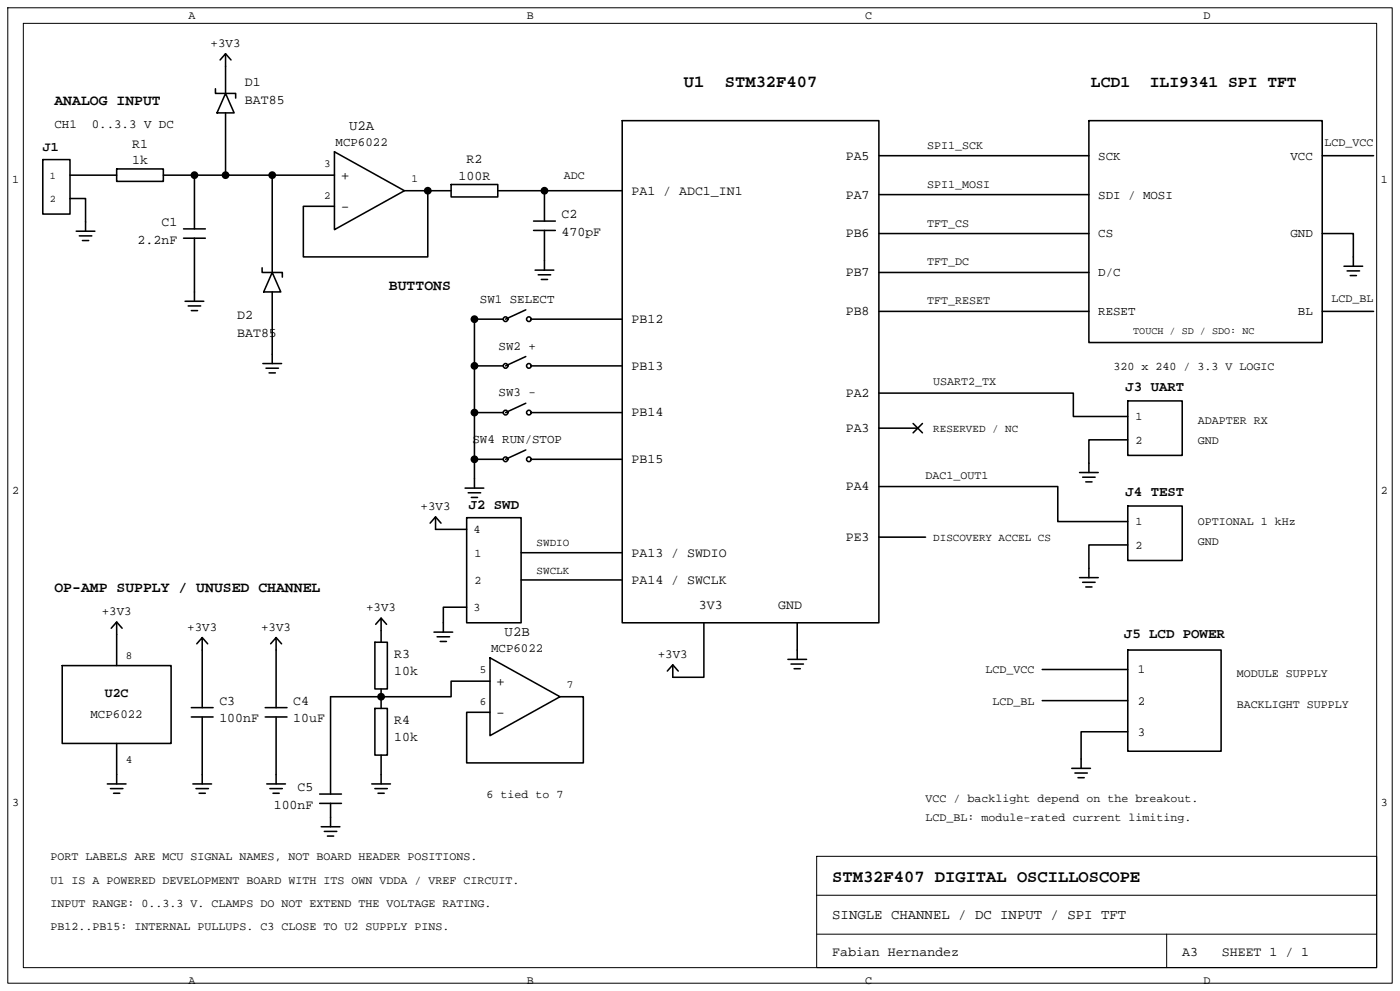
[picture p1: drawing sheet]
<svg xmlns="http://www.w3.org/2000/svg" width="420mm" height="297mm" viewBox="0 0 420 297" stroke-linecap="round" stroke-linejoin="round" font-family="sans-serif">
<path d="M2.3 2.3h415.4v292.4h-415.4zM7 7h406v283h-406z" fill="none" stroke="#000" stroke-width=".3"/>
<g fill="none" stroke="#000" stroke-width=".47">
<path d="M66 18l1.7-1.9v11.9M67.7 16.1l1.6 1.9M64.6 26.6v1.4h6.1v1.4M67.7 28l2.5 5.8h-5.1zM67.7 33.8v18.7M186.7 36.2h77v150.4h-77zM12.8 47.8h8.2v16.4h-8.2zM21 59.5h4.7v9.8M21 52.5h14M35 50.6h14v3.8h-14zM49 52.5h51.3M58.3 52.5v16.1"/>
<path d="M81.7 52.5v29.2M100.3 45.5l21 11.7-21 11.6zM121.3 57.2h14M128.3 57.2v19.8h-37.3v-15.2h9.3M135.3 55.3h14v3.7h-14zM149.3 57.2h37.4M163.3 57.2v9.1M22.9 69.3h5.6M23.8 70.7h3.7M24.7 72.1h1.9M55.1 68.6h6.5M55.1 71.4h6.5"/>
<path d="M58.3 71.4v18.9M160.1 66.3h6.5M160.1 69.1h6.5M163.3 69.1v11.9M55.5 90.3h5.6M56.5 91.7h3.7M57.4 93.1h1.9M78.6 80.3v1.4h6.1v1.4M81.7 81.7l2.5 5.8h-5.1zM81.7 87.5v21.5M142.3 95.7h8.7M160.5 81h5.6"/>
<path d="M161.5 82.4h3.7M162.4 83.8h1.9M78.9 109h5.6M79.8 110.4h3.7M80.7 111.8h1.9M201.8 199.2l1.7 1.9M211.2 186.6v16.4h-9.4v-3.8l-1.6 1.9M236.4 197.6h5.6M237.3 199h3.7M239.2 186.6v11M238.2 200.4h1.9"/>
</g>
<g fill="#000" stroke="#000" stroke-width=".47">
<circle cx="58.3" cy="52.5" r=".93"/>
<circle cx="67.7" cy="52.5" r=".93"/>
<circle cx="81.7" cy="52.5" r=".93"/>
<circle cx="128.3" cy="57.2" r=".93"/>
<circle cx="163.3" cy="57.2" r=".93"/>
</g>
<g fill="#fff" stroke="#000" stroke-width=".47">
<circle cx="151.7" cy="95.7" r=".7"/>
<circle cx="158.7" cy="95.7" r=".7"/>
</g>
<path d="M157.7 92.9l-6 2.8M159.4 95.7h27.3M142.3 109.7h8.7" fill="none" stroke="#000" stroke-width=".47"/>
<circle cx="142.3" cy="95.7" r=".93" fill="#000" stroke="#000" stroke-width=".47"/>
<g fill="#fff" stroke="#000" stroke-width=".47">
<circle cx="151.7" cy="109.7" r=".7"/>
<circle cx="158.7" cy="109.7" r=".7"/>
</g>
<path d="M157.7 106.9l-6 2.8M159.4 109.7h27.3M142.3 123.7h8.7" fill="none" stroke="#000" stroke-width=".47"/>
<circle cx="142.3" cy="109.7" r=".93" fill="#000" stroke="#000" stroke-width=".47"/>
<g fill="#fff" stroke="#000" stroke-width=".47">
<circle cx="151.7" cy="123.7" r=".7"/>
<circle cx="158.7" cy="123.7" r=".7"/>
</g>
<path d="M142.3 137.7h8.7M157.7 120.9l-6 2.8M159.4 123.7h27.3" fill="none" stroke="#000" stroke-width=".47"/>
<circle cx="142.3" cy="123.7" r=".93" fill="#000" stroke="#000" stroke-width=".47"/>
<g fill="#fff" stroke="#000" stroke-width=".47">
<circle cx="151.7" cy="137.7" r=".7"/>
<circle cx="158.7" cy="137.7" r=".7"/>
</g>
<g fill="none" stroke="#000" stroke-width=".47">
<path d="M326.7 36.2h70v66.5h-70zM263.7 46.7h63M263.7 58.3h63M396.7 46.7h15.4M263.7 70h63M396.7 70h9.3v9.8M403.2 79.8h5.6M142.3 95.7v50.6M263.7 81.7h63M263.7 93.3h63M396.7 93.3h15.4M404.1 81.2h3.8"/>
<path d="M405.1 82.6h1.8M263.7 117.8h58.3v7h16.3M157.7 134.9l-6 2.8M159.4 137.7h27.3M263.7 128.3h11.6M273.9 126.9l2.8 2.8M276.7 126.9l-2.8 2.8M338.3 120.2h16.4v16.3h-16.4zM338.3 131.8h-11.6v9.8M129 156.8l1.7-1.9v3.7h9.3M130.7 154.9l1.6 1.9M139.5 146.3h5.6"/>
<path d="M140 155.1h16.3v31.5h-16.3zM140.5 147.7h3.7M141.4 149.1h1.9M263.7 145.8h53.6v10.5h21M323.9 141.6h5.6M324.8 143h3.7M325.7 144.4h1.9M338.3 151.6h16.4v16.4h-16.4zM156.3 165.6h30.4M156.3 173.8h30.4M263.7 161h14M323.9 173.1h5.6"/>
<path d="M324.8 174.5h3.7M325.7 175.9h1.9M338.3 163.3h-11.6v9.8M18.7 199.5h32.6v23.3h-32.6zM33.4 188.3l1.6-1.9v13.1M35 186.4l1.6 1.9M59 192.9l1.7-1.8v21M60.7 191.1l1.6 1.8M81.2 192.9l1.6-1.8v21M82.8 191.1l1.7 1.8M112.5 192.5h3.7v14h-3.7zM112.7 187.1l1.6-1.9v7.3"/>
<path d="M114.3 185.2l1.7 1.9M130.2 189.4h5.6M131.1 190.8h3.8M132.1 192.2h1.8M140 182h-7v7.4M147 197.1l21 11.7-21 11.7zM338.3 194.8h28v30.3h-28zM57.4 212.1h6.5M57.4 214.9h6.5M60.7 214.9v20M79.6 212.1h6.5M79.6 214.9h6.5"/>
<path d="M82.8 214.9v20M112.5 212.3h3.7v14h-3.7zM114.3 206.5v5.8M147 204.1h-11.7v4.7h-36.1v29.2M168 208.8h7v19.8h-35v-15.1h7M312.7 200.6h25.6M312.7 210h25.6M338.3 219.3h-14v11M32.2 234.9h5.6M33.1 236.3h3.8M34.1 237.7h1.8M35 222.8v12.1"/>
<path d="M57.9 234.9h5.6M58.8 236.3h3.7M59.7 237.7h1.9M80 234.9h5.6M81 236.3h3.7M81.9 237.7h1.9M95.9 238h6.5M111.5 234.9h5.6M112.5 236.3h3.7M113.4 237.7h1.9M114.3 226.3v8.6M321.5 230.3h5.6"/>
<path d="M322.5 231.7h3.7M323.4 233.1h1.9M95.9 240.8h6.5M96.4 247.8h5.6M97.3 249.2h3.7M98.2 250.6h1.9M99.2 240.8v7"/>
</g>
<g fill="#000" stroke="#000" stroke-width=".47">
<circle cx="142.3" cy="137.7" r=".93"/>
<circle cx="114.3" cy="208.8" r=".93"/>
</g>
<path d="M245 256.6h168v33.4h-168zM245 268.3h168M245 280h168M350 280v10" fill="none" stroke="#000" stroke-width=".3"/>
<g font-size="5.1">
<text x="205.1" y="26.1">U1</text>
<text x="217.5" y="26.1">STM32F407</text>
<text x="249.7" y="264.3">STM32F407 DIGITAL OSCILLOSCOPE</text>
</g>
<g font-size="4.9">
<text x="327.3" y="26.1">LCD1</text>
<text x="344.9" y="26.1">ILI9341 SPI TFT</text>
</g>
<g font-size="4.4">
<text x="16.3" y="31.5">ANALOG INPUT</text>
<text x="102.2" y="53.9">+</text>
<text x="102.2" y="63.2">-</text>
<text x="116.7" y="86.8">BUTTONS</text>
<text x="16.3" y="177.3">OP-AMP SUPPLY / UNUSED CHANNEL</text>
<text x="148.9" y="205.5">+</text>
<text x="148.9" y="214.9">-</text>
</g>
<g font-size="4.2">
<text x="104.7" y="39">U2A</text>
<text x="337.7" y="117.1">J3 UART</text>
<text x="337.7" y="148.6">J4 TEST</text>
<text x="140.6" y="152.6">J2 SWD</text>
<text x="151.4" y="190.6">U2B</text>
<text x="337.2" y="191.3">J5 LCD POWER</text>
<text x="249.7" y="275.3">SINGLE CHANNEL / DC INPUT / SPI TFT</text>
</g>
<g font-size="4">
<text x="73.5" y="25.7">D1</text>
<text x="73.5" y="31">BAT85</text>
<text x="12.8" y="45.3">J1</text>
<text x="39.6" y="44.3">R1</text>
<text x="253.7" y="47.8">PA5</text>
<text x="39.6" y="49.2">1k</text>
<text x="137.6" y="53.9">100R</text>
<text x="140" y="49">R2</text>
<text x="189.5" y="58.3">PA1 / ADC1_IN1</text>
<text x="253.7" y="59.5">PA7</text>
<text x="168.5" y="65.3">C2</text>
<text x="48.4" y="67.7">C1</text>
<text x="168.5" y="70.7">470pF</text>
<text x="253.7" y="71.2">PB6</text>
<text x="41.3" y="73">2.2nF</text>
<text x="253.7" y="82.8">PB7</text>
<text x="71.2" y="95.7">D2</text>
<text x="253.7" y="94.5">PB8</text>
<text x="71.2" y="101">BAT85</text>
<text x="189.5" y="96.8">PB12</text>
<text x="189.5" y="110.8">PB13</text>
<text x="253.7" y="119">PA2</text>
<text x="189.5" y="124.8">PB14</text>
<text x="253.7" y="129.5">PA3</text>
<text x="189.5" y="138.8">PB15</text>
<text x="253.7" y="147">PA4</text>
<text x="189.5" y="166.8">PA13 / SWDIO</text>
<text x="253.7" y="162.1">PE3</text>
<text x="189.5" y="175">PA14 / SWCLK</text>
<text x="209.7" y="182.4">3V3</text>
<text x="233.5" y="182.4">GND</text>
<text x="118.3" y="197.1">R3</text>
<text x="118.3" y="202.3">10k</text>
<text x="31.4" y="208.8">U2C</text>
<text x="65.8" y="211.1">C3</text>
<text x="88" y="211.1">C4</text>
<text x="65.8" y="216.5">100nF</text>
<text x="88" y="216.5">10uF</text>
<text x="118.3" y="217">R4</text>
<text x="118.3" y="222.1">10k</text>
<text x="89.3" y="237">C5</text>
<text x="82.1" y="242.4">100nF</text>
<text x="249.7" y="286.5">Fabian Hernandez</text>
<text x="354.7" y="286.5">A3</text>
<text x="366.6" y="286.5">SHEET 1 / 1</text>
</g>
<g font-size="3.7">
<text x="63.2" y="14">+3V3</text>
<text x="16.3" y="38.5">CH1</text>
<text x="27.5" y="38.5">0..3.3 V DC</text>
<text x="100.7" y="43.9">MCP6022</text>
<text x="329.5" y="47.8">SCK</text>
<text x="387.1" y="47.8">VCC</text>
<text x="329.5" y="59.5">SDI / MOSI</text>
<text x="329.5" y="71.2">CS</text>
<text x="387.1" y="71.2">GND</text>
<text x="329.5" y="82.8">D/C</text>
<text x="144" y="90.8">SW1 SELECT</text>
<text x="329.5" y="94.5">RESET</text>
<text x="389.4" y="94.5">BL</text>
<text x="149.6" y="104.8">SW2 +</text>
<text x="149.6" y="118.8">SW3 -</text>
<text x="141.7" y="132.8">SW4 RUN/STOP</text>
<text x="126.2" y="152.8">+3V3</text>
<text x="30.5" y="184.3">+3V3</text>
<text x="109.9" y="183.1">+3V3</text>
<text x="56.2" y="189">+3V3</text>
<text x="78.4" y="189">+3V3</text>
<text x="147.3" y="195.5">MCP6022</text>
<text x="197.4" y="197.1">+3V3</text>
<text x="341.4" y="201.8">1</text>
<text x="27.2" y="215.1">MCP6022</text>
<text x="341.4" y="211.1">2</text>
<text x="341.4" y="220.5">3</text>
</g>
<g font-size="3.5">
<text x="56.6" y="5.6">A</text>
<text x="158.1" y="5.6">B</text>
<text x="259.6" y="5.6">C</text>
<text x="361.1" y="5.6">D</text>
<text x="278.1" y="44.6">SPI1_SCK</text>
<text x="397.4" y="43.9">LCD_VCC</text>
<text x="169.2" y="53.7">ADC</text>
<text x="3.6" y="54.8">1</text>
<text x="278.1" y="56.2">SPI1_MOSI</text>
<text x="414.3" y="54.8">1</text>
<text x="278.1" y="67.9">TFT_CS</text>
<text x="278.1" y="79.6">TFT_DC</text>
<text x="278.1" y="91.2">TFT_RESET</text>
<text x="399.5" y="90.5">LCD_BL</text>
<text x="334" y="110.8">320 x 240 / 3.3 V LOGIC</text>
<text x="280" y="115.5">USART2_TX</text>
<text x="340.7" y="126">1</text>
<text x="359.3" y="127.2">ADAPTER RX</text>
<text x="340.7" y="133">2</text>
<text x="359.3" y="133">GND</text>
<text x="277.7" y="143.5">DAC1_OUT1</text>
<text x="3.6" y="148.2">2</text>
<text x="414.3" y="148.2">2</text>
<text x="142.1" y="159.8">4</text>
<text x="340.7" y="157.5">1</text>
<text x="359.3" y="157.5">OPTIONAL 1 kHz</text>
<text x="142.3" y="166.8">1</text>
<text x="340.7" y="164.5">2</text>
<text x="359.3" y="163.3">GND</text>
<text x="142.3" y="175">2</text>
<text x="142.1" y="183.1">3</text>
<text x="295.6" y="201.8">LCD_VCC</text>
<text x="371" y="203">MODULE SUPPLY</text>
<text x="297.7" y="211.1">LCD_BL</text>
<text x="371" y="212.3">BACKLIGHT SUPPLY</text>
<text x="145.9" y="239.1">6 tied to 7</text>
<text x="3.6" y="241.5">3</text>
<text x="277.7" y="240.3">VCC / backlight depend on the breakout.</text>
<text x="414.3" y="241.5">3</text>
<text x="277.7" y="246.1">LCD_BL: module-rated current limiting.</text>
<text x="15.2" y="257.8">PORT LABELS ARE MCU SIGNAL NAMES, NOT BOARD HEADER POSITIONS.</text>
<text x="15.2" y="264.8">U1 IS A POWERED DEVELOPMENT BOARD WITH ITS OWN VDDA / VREF CIRCUIT.</text>
<text x="15.2" y="271.8">INPUT RANGE: 0..3.3 V. CLAMPS DO NOT EXTEND THE VOLTAGE RATING.</text>
<text x="15.2" y="278.8">PB12..PB15: INTERNAL PULLUPS. C3 CLOSE TO U2 SUPPLY PINS.</text>
<text x="56.6" y="294.9">A</text>
<text x="158.1" y="294.9">B</text>
<text x="259.6" y="294.9">C</text>
<text x="361.1" y="294.9">D</text>
</g>
<g font-size="3.3">
<text x="97.3" y="49.9">3</text>
<text x="97.3" y="59.5">2</text>
<text x="123.4" y="54.6">1</text>
<text x="280" y="129.5">RESERVED / NC</text>
<text x="161" y="163.8">SWDIO</text>
<text x="280" y="162.1">DISCOVERY ACCEL CS</text>
<text x="161" y="171.9">SWCLK</text>
<text x="37.8" y="197.6">8</text>
<text x="144" y="201.6">5</text>
<text x="170.1" y="206.2">7</text>
<text x="144" y="211.1">6</text>
<text x="37.8" y="228.6">4</text>
</g>
<g font-size="3">
<text x="14.9" y="53.7">1</text>
<text x="14.9" y="60.7">2</text>
<text x="340" y="100.1">TOUCH / SD / SDO: NC</text>
</g>
</svg>
